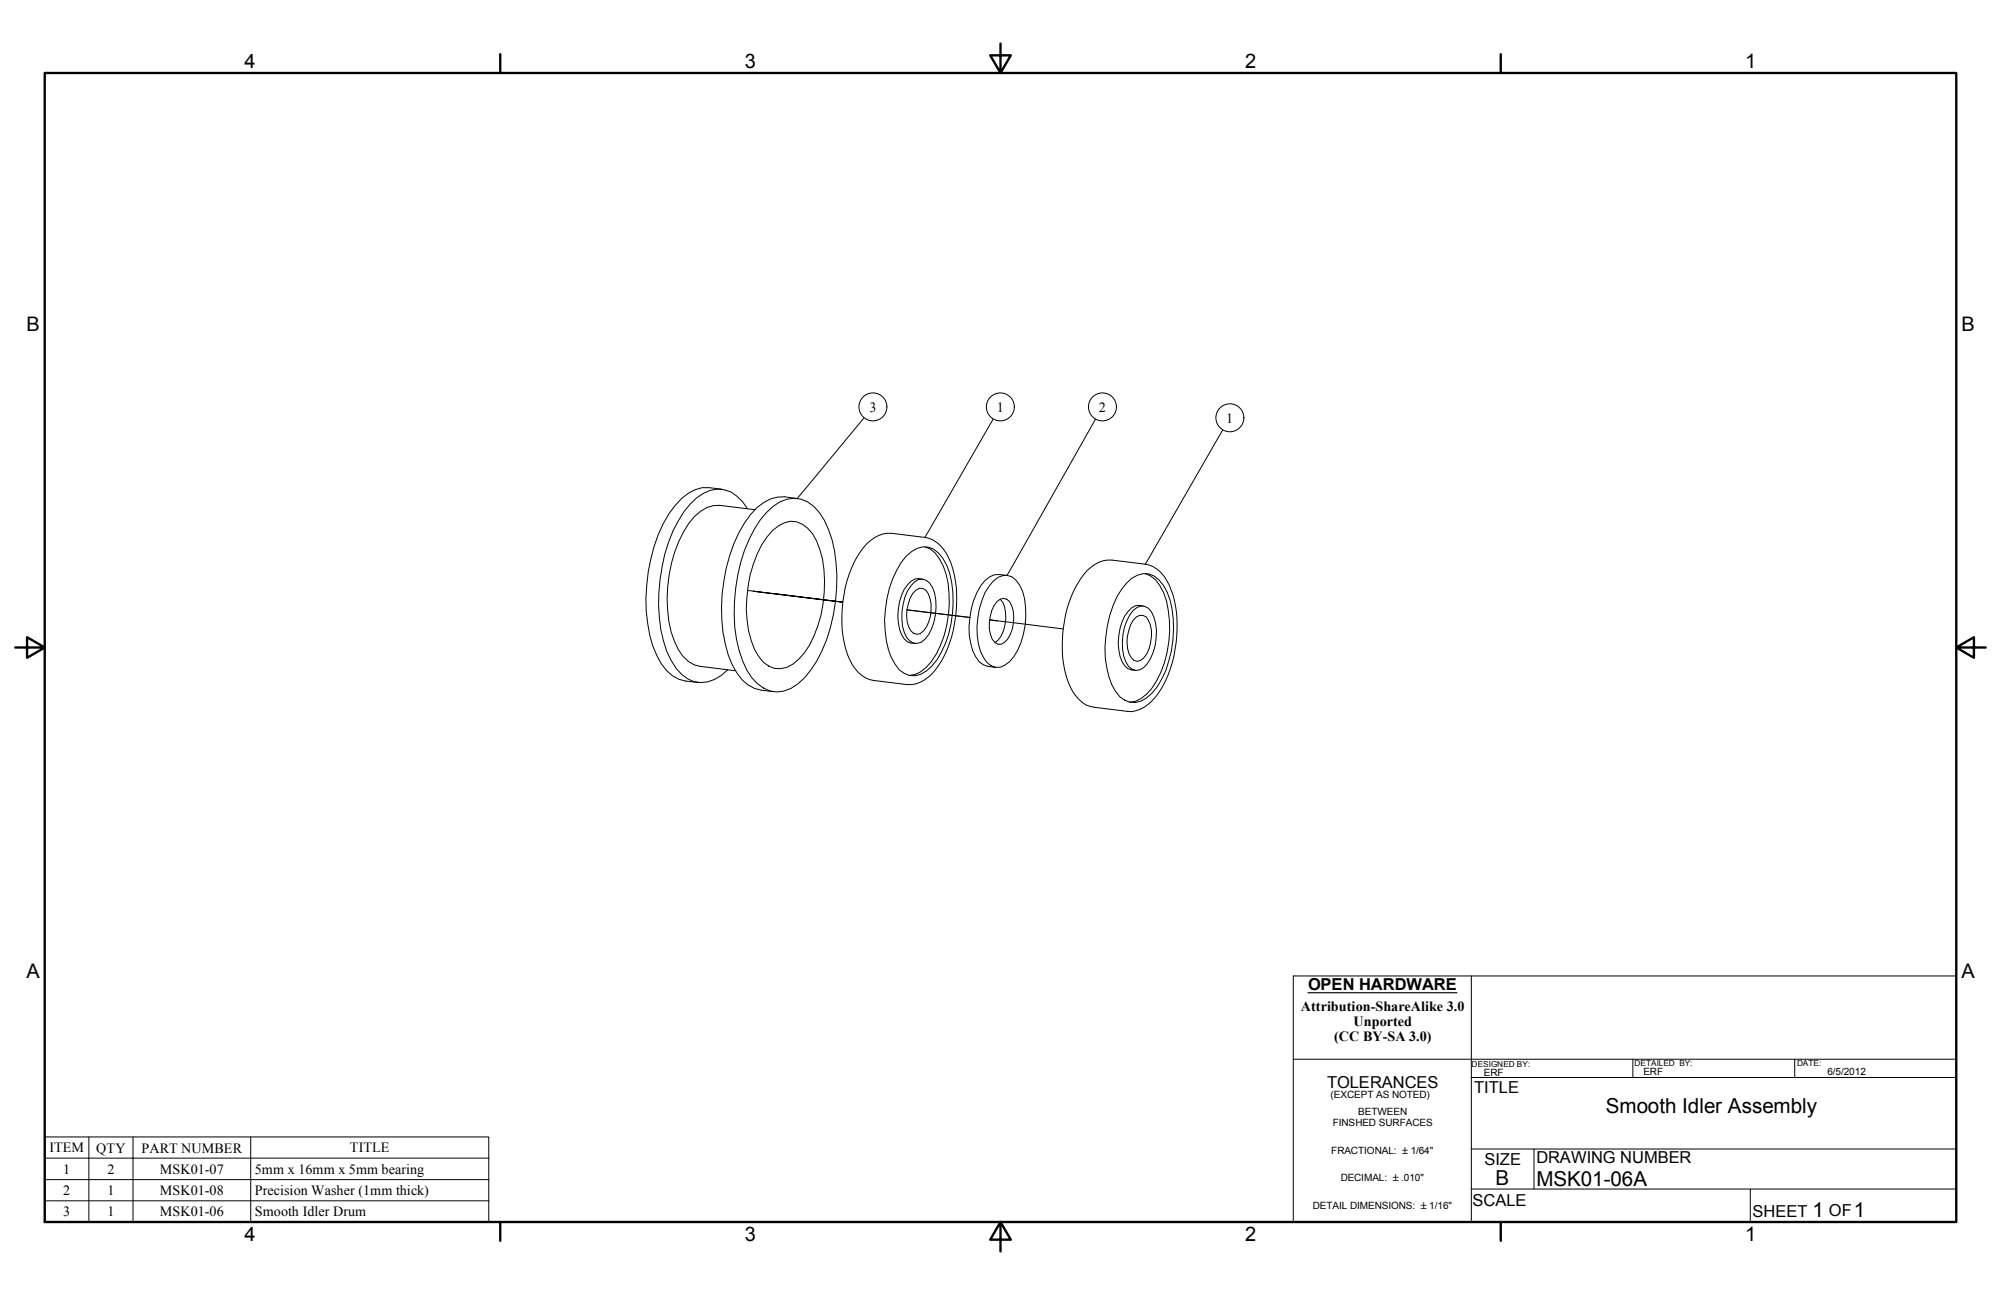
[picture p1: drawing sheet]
<svg xmlns="http://www.w3.org/2000/svg" width="432mm" height="279mm" viewBox="0 0 432 279" stroke-linecap="round" stroke-linejoin="round" font-family="sans-serif">
<!-- layer: Centerline(ANSI) -->
<path d="M161.3 127.4l20.6 2.5-19.3-2.3M167.6 128.1l14.3 1.8M195.7 131.6l13.6 1.6zM215.3 134l-1.7-.3 15.8 2" fill="none" stroke="#000" stroke-width=".22"/>
<!-- layer: Visible Edges(ANSI) -->
<g fill="none" stroke="#000" stroke-width=".22">
<path d="M155.8 105.5l-2.8-.3a7.6 7.6 0 0 0-5.9 2.4 25.3 25.3 0 0 0-6.6 12.9 35.6 35.6 0 0 0 .3 18.8 13 13 0 0 0 4.3 6.5l1.4 .8 1.5 .3 2.7 .4M161.3 109.7a8.2 8.2 0 0 0-5.1-4 6.9 6.9 0 0 0-5.9 1.7 25.4 25.4 0 0 0-7.4 14.9 34.6 34.6 0 0 0 1 18.3 10.7 10.7 0 0 0 5.8 6.5 7.3 7.3 0 0 0 7.3-2.6M162.9 110l-7.6-1a6.7 6.7 0 0 0-5.4 2.4 27.5 27.5 0 0 0-5.9 17.8 22.9 22.9 0 0 0 2.4 10.9 6.6 6.6 0 0 0 4.7 3.7l7.6 .9M165.4 110.6a7.8 7.8 0 0 1 7.4-2.9 8.5 8.5 0 0 1 5.1 4.5 29.4 29.4 0 0 1 2.4 17.7 30.1 30.1 0 0 1-6.7 16.3 7.8 7.8 0 0 1-7.4 2.9 9.7 9.7 0 0 1-5.9-6.5 35.4 35.4 0 0 1-.5-21.3 27.4 27.4 0 0 1 5.6-10.7zM166.7 114.5a5.7 5.7 0 0 1 5.2-1.9 7 7 0 0 1 4.3 4.1 25.7 25.7 0 0 1 1 16 21.1 21.1 0 0 1-4.9 9.5 5.2 5.2 0 0 1-8.6-.6 20.2 20.2 0 0 1-2.5-12.6 25.5 25.5 0 0 1 4.3-13.1zM172 107.6a8.8 8.8 0 0 0-10.1 3.5 34.6 34.6 0 0 0-6.1 22.7 21.2 21.2 0 0 0 4.3 12.9 8.6 8.6 0 0 0 6.8 2.5M187.1 117.3a6.8 6.8 0 0 1 5.3-2.2l7.2 .9a7 7 0 0 1 5.1 4.4 26.2 26.2 0 0 1 .2 18.3 15.3 15.3 0 0 1-5.6 8.1 5.7 5.7 0 0 1-3.6 .9l-7.2-.9a7 7 0 0 1-5.1-4.4 26.2 26.2 0 0 1-.2-18.4 18.3 18.3 0 0 1 3.9-6.7zM199.6 118a6.3 6.3 0 0 1 3.9 4 23.6 23.6 0 0 1-2.5 20.7 6.4 6.4 0 0 1-4.8 3M195.5 120a5 5 0 0 1 6-1.5 9.7 9.7 0 0 1 3.9 7.1 24.4 24.4 0 0 1-3.2 16.8 7.2 7.2 0 0 1-4.7 3.4 4.6 4.6 0 0 1-4.3-2.5 18.7 18.7 0 0 1-2.1-11.8 20.6 20.6 0 0 1 4.4-11.5zM197 128a1.79 1.79 0 0 1 1.6-1.1 1.79 1.79 0 0 1 1.7 1.1 8.2 8.2 0 0 1-1 8.1 1.62 1.62 0 0 1-2.7 0 7.8 7.8 0 0 1 .4-8.1zM197.4 125.5a2.39 2.39 0 0 1 3.8 1.2 11.6 11.6 0 0 1-1.6 11.2 2.36 2.36 0 0 1-4-.4 11.3 11.3 0 0 1 1-11.1zM199.1 125a2.7 2.7 0 0 0-3.2 1.1 11.6 11.6 0 0 0-1.3 10.9 2.71 2.71 0 0 0 2.8 1.8"/>
<path d="M214.3 125.4a3.3 3.3 0 0 1 5.7 .8 13.6 13.6 0 0 1 1.2 8.6 14.6 14.6 0 0 1-3.3 7.9 3.3 3.3 0 0 1-5.7-.8 15.5 15.5 0 0 1-.3-12.4l.6-1.6zM215.1 129.8a1.77 1.77 0 0 1 1.9-.6 1.77 1.77 0 0 1 1.3 1.5 8.4 8.4 0 0 1-.9 7.2l-.7 .7a1.61 1.61 0 0 1-2.6-.7 8.2 8.2 0 0 1 1-8.1zM215.8 129.3a5.3 5.3 0 0 1 1.2 4.2 7.4 7.4 0 0 1-1.6 4.6l-.7 .5M217.3 124.1a4.6 4.6 0 0 0-5.7 2.3 17.5 17.5 0 0 0-1.7 14.1l.7 1.2a4.4 4.4 0 0 0 4.3 2.3M234.6 123.1a6.6 6.6 0 0 1 5.4-2.3l7.1 .9a7 7 0 0 1 5.2 4.5 26.2 26.2 0 0 1 .2 18.3 15.3 15.3 0 0 1-5.6 8.1 5.7 5.7 0 0 1-3.6 .9l-7.2-.9a6.7 6.7 0 0 1-5.2-4.5 26.2 26.2 0 0 1-.1-18.3 19.8 19.8 0 0 1 3.8-6.7zM243.1 125.9a4.9 4.9 0 0 1 5.9-1.6 9.7 9.7 0 0 1 3.9 7.1 24.4 24.4 0 0 1-3.2 16.7 7.2 7.2 0 0 1-4.7 3.5 4.7 4.7 0 0 1-4.3-2.4 18.7 18.7 0 0 1-2.1-11.8 20.1 20.1 0 0 1 4.5-11.5zM244.5 131.7a2.3 2.3 0 0 1 4 .3 11.2 11.2 0 0 1-1.7 12 2.32 2.32 0 0 1-3.8-1.2 11.6 11.6 0 0 1 1.5-11.1zM245.2 133.1a1.66 1.66 0 0 1 2.6 .8 8.1 8.1 0 0 1-1 8l-.7 .6-.7 .2a2.91 2.91 0 0 1-2.1-2.7 8.7 8.7 0 0 1 1.2-6.2zM246.7 130.7a2.7 2.7 0 0 0-3.2 1.2 11.6 11.6 0 0 0-1.4 10.8 2.87 2.87 0 0 0 2.9 2M247.1 123.8a6.3 6.3 0 0 1 4 4 23.6 23.6 0 0 1-2.6 20.7 6.4 6.4 0 0 1-4.8 3M279.1 210.6h143v53.1h-143zM317.5 210.6v53.1"/>
<path d="M279.1 228.5h143M317.5 232.5h104.6M352.4 228.5v4M317.5 247.9h104.6M317.5 256.5h104.6M331 247.9v8.6M377.7 256.5v7.2"/>
</g>
<!-- layer: Symbols(ANSI) -->
<g fill="none" stroke="#000" stroke-width=".22">
<path d="M186.4 90.2l-14.4 17.4M214.3 90.4l-14.7 25.6M236.4 90.4l-19.1 33.7M263.8 92.8l-16.7 28.9M9.7 245.3h95.8v18.4h-95.8zM9.7 249.9h95.8M9.7 254.5h95.8M9.7 259.1h95.8M19.2 245.3v18.4M28.7 245.3v18.4M54.1 245.3v18.4"/>
<circle cx="188.4" cy="87.8" r="3"/>
<circle cx="215.9" cy="87.8" r="3"/>
<circle cx="237.9" cy="87.8" r="3"/>
<circle cx="265.4" cy="90.1" r="3"/>
</g>
<!-- layer: Border_0 -->
<path d="M9.7 15.7h412.4v248h-412.4zM107.9 11.7v4M215.9 9.4v6.3l-2.2-3.8h4.4l-2.2 3.8M323.8 11.7v4M3.3 139.7h6.4l-3.9-2.2v4.4l3.9-2.2M422.1 139.7l3.9 2.2v-4.4l-3.9 2.2h6.4M107.9 263.7v4M215.9 263.7l2.2 3.8h-4.4l2.2-3.8v6.3M323.8 263.7v4" fill="none" stroke="#000" stroke-width=".51"/>
<!-- layer: Sketch Geometry(ANSI) -->
<path d="M387.3 228.5v4" fill="none" stroke="#000" stroke-width=".22"/>
<!-- layer: Symbols(ANSI) -->
<path d="M282.3 214.2h32.1" fill="none" stroke="#000" stroke-width=".25"/>
<g font-size="4.4">
<text x="346.5" y="240.2">Smooth Idler Assembly</text>
<text x="322.7" y="255.6">B</text>
<text x="331.5" y="255.9">MSK01-06A</text>
<text x="391.1" y="262.5">1</text>
<text x="400" y="262.5">1</text>
</g>
<g font-size="4.3">
<text x="52.8" y="14.7">4</text>
<text x="160.7" y="14.7">3</text>
<text x="268.7" y="14.7">2</text>
<text x="376.6" y="14.7">1</text>
<text x="5.7" y="71.4">B</text>
<text x="423.3" y="71.4">B</text>
<text x="5.7" y="211.1">A</text>
<text x="423.3" y="211.1">A</text>
<text x="52.8" y="267.7">4</text>
<text x="160.7" y="267.7">3</text>
<text x="268.7" y="267.7">2</text>
<text x="376.6" y="267.7">1</text>
</g>
<g font-size="3.6">
<text x="282.3" y="213.6">OPEN HARDWARE</text>
<text x="286.4" y="234.6">TOLERANCES</text>
<text x="318.1" y="235.7">TITLE</text>
<text x="320.4" y="251.3">SIZE</text>
<text x="331.5" y="251">DRAWING NUMBER</text>
<text x="317.8" y="260.2">SCALE</text>
<text x="378.2" y="262.5">SHEET</text>
<text x="394.7" y="262.3">OF</text>
</g>
<g font-size="3">
<text x="187.6" y="88.8">3</text>
<text x="215.1" y="88.8">1</text>
<text x="237.1" y="88.8">2</text>
<text x="264.6" y="91.2">1</text>
<text x="280.7" y="218.1">Attribution-ShareAlike 3.0</text>
<text x="292.1" y="221.3">Unported</text>
<text x="287.9" y="224.5">(CC BY-SA 3.0)</text>
<text x="10.7" y="248.6">ITEM</text>
<text x="20.8" y="248.7">QTY</text>
<text x="30.5" y="248.7">PART NUMBER</text>
<text x="75.5" y="248.6">TITLE</text>
<text x="13.7" y="253.2">1</text>
<text x="13.7" y="257.8">2</text>
<text x="23.2" y="253.2">2</text>
<text x="23.2" y="257.8">1</text>
<text x="34.5" y="253.2">MSK01-07</text>
<text x="34.5" y="257.8">MSK01-08</text>
<text x="55" y="253.2">5mm x 16mm x 5mm bearing</text>
<text x="55" y="257.8">Precision Washer (1mm thick)</text>
<text x="13.7" y="262.4">3</text>
<text x="23.2" y="262.4">1</text>
<text x="34.5" y="262.4">MSK01-06</text>
<text x="55" y="262.4">Smooth Idler Drum</text>
</g>
<g font-size="2.2">
<text x="320.2" y="232.1">ERF</text>
<text x="354.6" y="231.8">ERF</text>
<text x="394.3" y="231.9">6/5/2012</text>
<text x="287.1" y="236.9">(EXCEPT AS NOTED)</text>
<text x="287.6" y="243">FINSHED SURFACES</text>
<text x="293.1" y="240.7">BETWEEN</text>
<text x="287.3" y="249">FRACTIONAL: ±1/64&quot;</text>
<text x="289.3" y="254.8">DECIMAL: ±.010&quot;</text>
<text x="283.3" y="260.9">DETAIL DIMENSIONS: ±1/16&quot;</text>
</g>
<g font-size="1.8">
<text x="317.6" y="230.1">DESIGNED BY:</text>
<text x="352.7" y="230.1">DETAILED BY:</text>
<text x="387.8" y="230.1">DATE:</text>
</g>
</svg>
